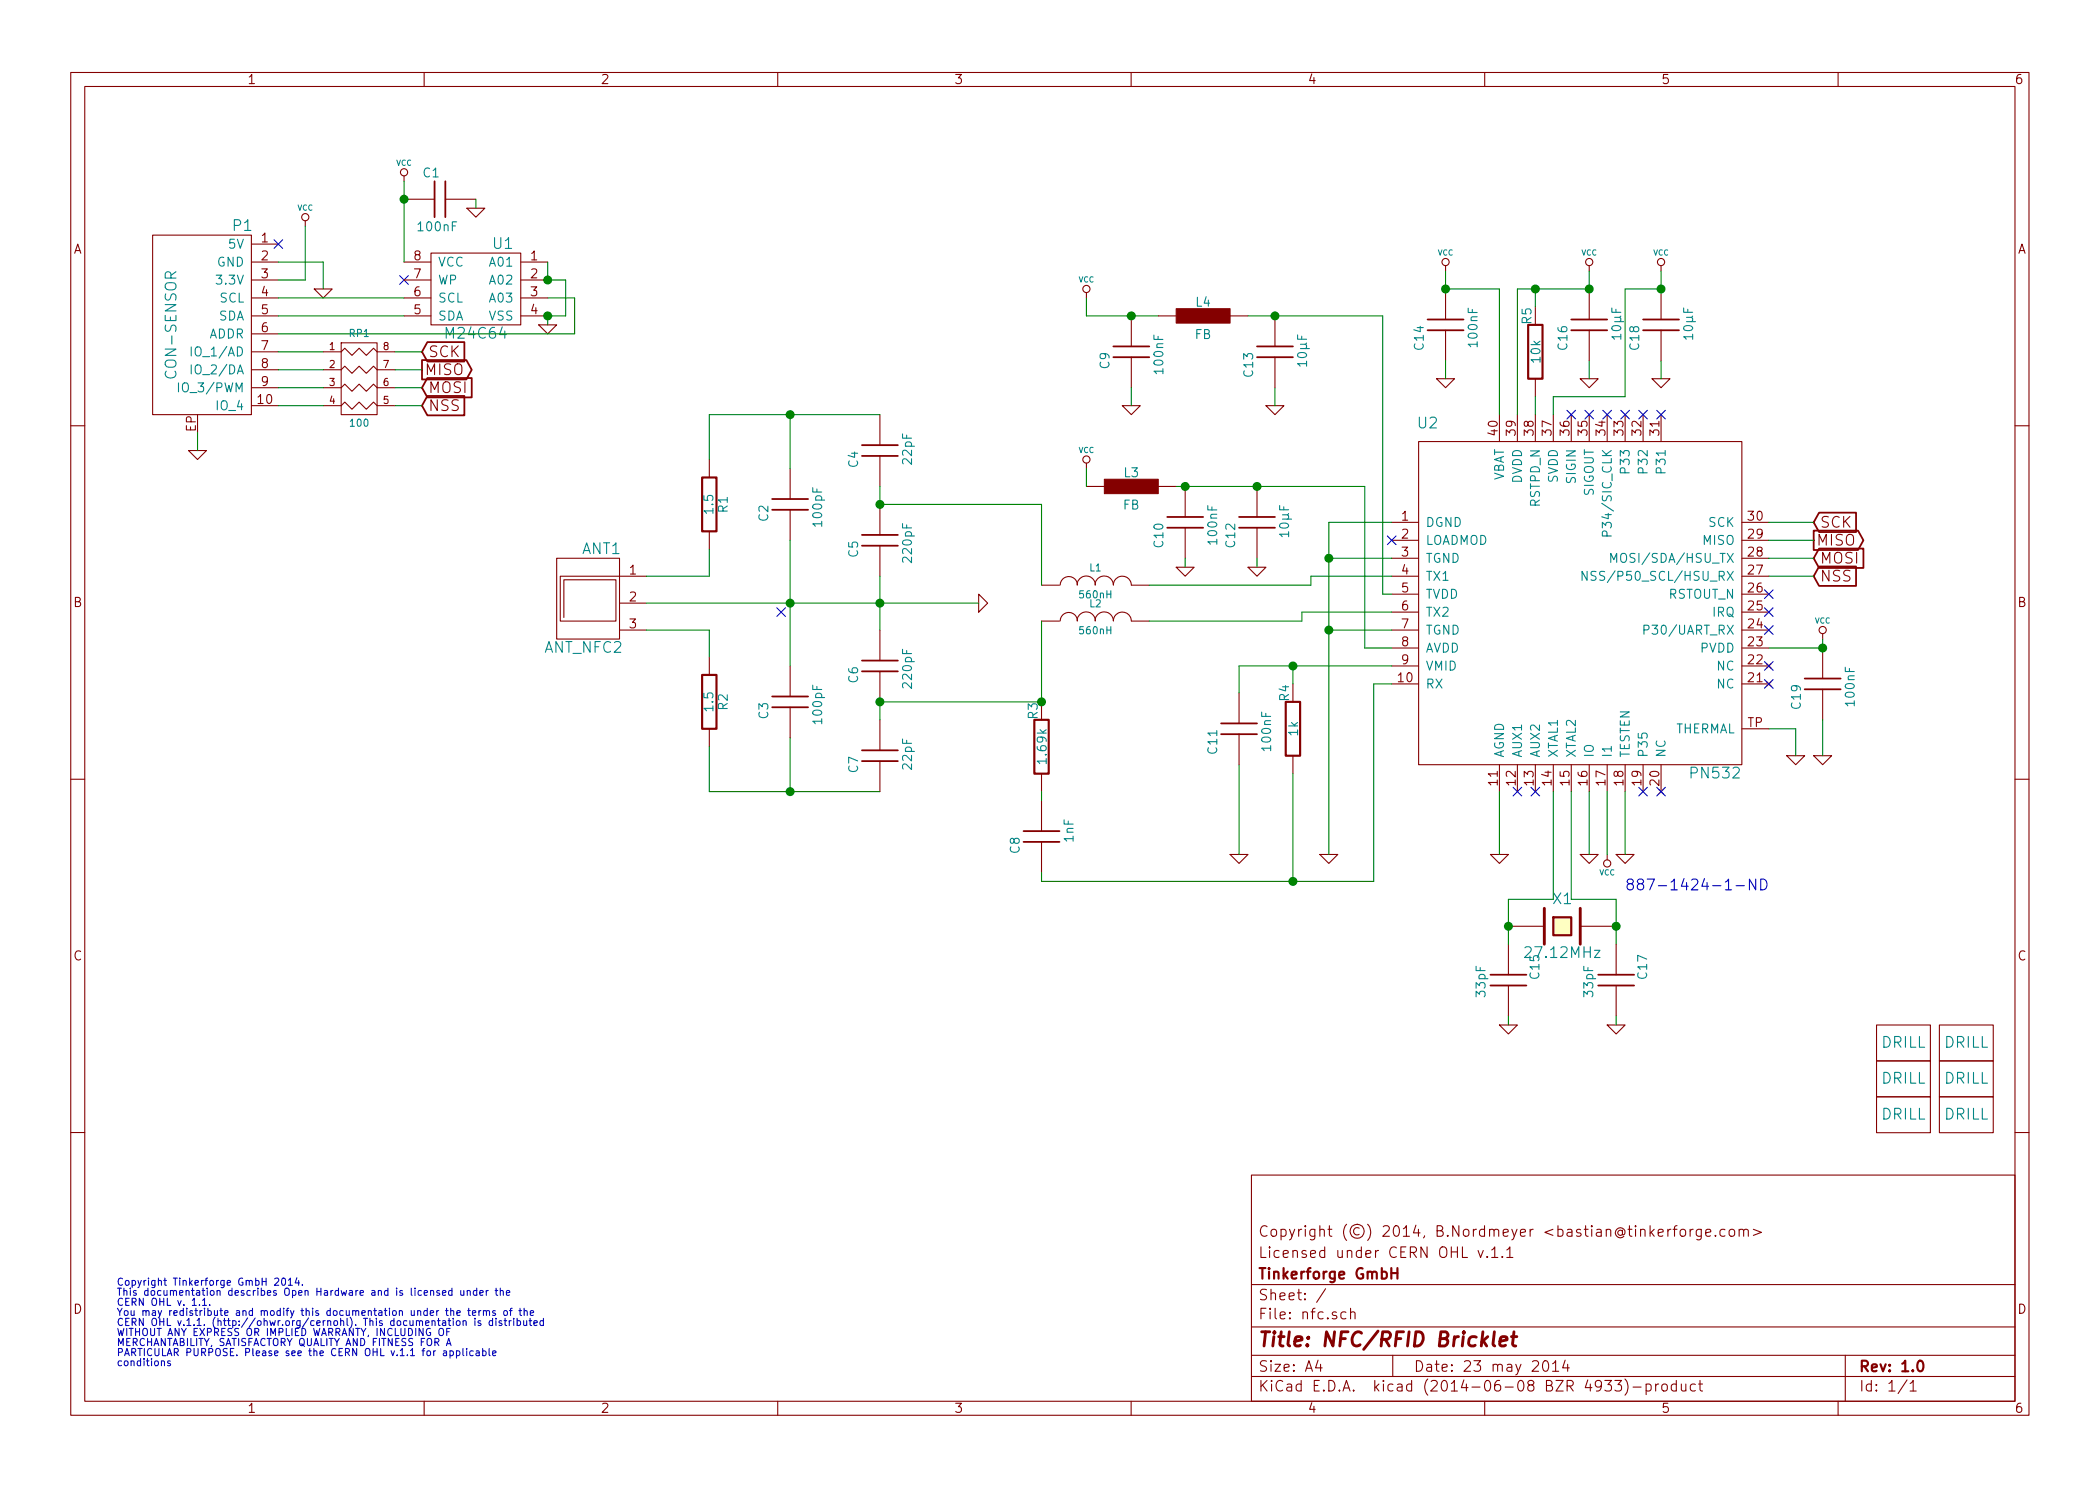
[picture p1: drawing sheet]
EESchema Schematic File Version 2
LIBS:tinkerforge
LIBS:power
LIBS:device
LIBS:transistors
LIBS:conn
LIBS:linear
LIBS:regul
LIBS:74xx
LIBS:cmos4000
LIBS:adc-dac
LIBS:memory
LIBS:xilinx
LIBS:special
LIBS:microcontrollers
LIBS:dsp
LIBS:microchip
LIBS:analog_switches
LIBS:motorola
LIBS:texas
LIBS:intel
LIBS:audio
LIBS:interface
LIBS:digital-audio
LIBS:philips
LIBS:display
LIBS:cypress
LIBS:siliconi
LIBS:opto
LIBS:atmel
LIBS:contrib
LIBS:valves
LIBS:nfc-cache
EELAYER 24 0
EELAYER END
$Descr A4 11693 8268
encoding utf-8
Sheet 1 1
Title "NFC/RFID Bricklet"
Date "23 may 2014"
Rev "1.0"
Comp "Tinkerforge GmbH"
Comment1 "Licensed under CERN OHL v.1.1"
Comment2 "Copyright (©) 2014, B.Nordmeyer <bastian@tinkerforge.com>"
Comment3 ""
Comment4 ""
$EndDescr
NoConn ~ 2250 1550
$Comp
L GND #PWR01
U 1 1
P 2650 1150
F 0 "#PWR01" H 2650 1150 30  0001 C CNN
F 1 "GND" H 2650 1080 30  0001 C CNN
F 2 "" H 2650 1150 60  0001 C CNN
F 3 "" H 2650 1150 60  0001 C CNN
	1    2650 1150
	1    0    0    -1  
$EndComp
$Comp
L VCC #PWR02
U 1 1
P 2250 1000
F 0 "#PWR02" H 2250 1100 30  0001 C CNN
F 1 "VCC" H 2250 1100 30  0000 C CNN
F 2 "" H 2250 1000 60  0001 C CNN
F 3 "" H 2250 1000 60  0001 C CNN
	1    2250 1000
	1    0    0    -1  
$EndComp
$Comp
L GND #PWR03
U 1 1
P 3050 1800
F 0 "#PWR03" H 3050 1800 30  0001 C CNN
F 1 "GND" H 3050 1730 30  0001 C CNN
F 2 "" H 3050 1800 60  0001 C CNN
F 3 "" H 3050 1800 60  0001 C CNN
	1    3050 1800
	1    0    0    -1  
$EndComp
Text Notes 650  7600 0    40   ~ 0
Copyright Tinkerforge GmbH 2014.\nThis documentation describes Open Hardware and is licensed under the\nCERN OHL v. 1.1.\nYou may redistribute and modify this documentation under the terms of the\nCERN OHL v.1.1. (http://ohwr.org/cernohl). This documentation is distributed\nWITHOUT ANY EXPRESS OR IMPLIED WARRANTY, INCLUDING OF\nMERCHANTABILITY, SATISFACTORY QUALITY AND FITNESS FOR A\nPARTICULAR PURPOSE. Please see the CERN OHL v.1.1 for applicable\nconditions\n
$Comp
L DRILL U3
U 1 1
P 10600 6000
F 0 "U3" H 10650 6050 60  0001 C CNN
F 1 "DRILL" H 10600 6000 60  0000 C CNN
F 2 "DRILL_NP" H 10600 6000 60  0001 C CNN
F 3 "" H 10600 6000 60  0001 C CNN
	1    10600 6000
	1    0    0    -1  
$EndComp
$Comp
L DRILL U4
U 1 1
P 10600 6200
F 0 "U4" H 10650 6250 60  0001 C CNN
F 1 "DRILL" H 10600 6200 60  0000 C CNN
F 2 "DRILL_NP" H 10600 6200 60  0001 C CNN
F 3 "" H 10600 6200 60  0001 C CNN
	1    10600 6200
	1    0    0    -1  
$EndComp
$Comp
L DRILL U6
U 1 1
P 10950 6200
F 0 "U6" H 11000 6250 60  0001 C CNN
F 1 "DRILL" H 10950 6200 60  0000 C CNN
F 2 "DRILL_NP" H 10950 6200 60  0001 C CNN
F 3 "" H 10950 6200 60  0001 C CNN
	1    10950 6200
	1    0    0    -1  
$EndComp
$Comp
L DRILL U5
U 1 1
P 10950 6000
F 0 "U5" H 11000 6050 60  0001 C CNN
F 1 "DRILL" H 10950 6000 60  0000 C CNN
F 2 "DRILL_NP" H 10950 6000 60  0001 C CNN
F 3 "" H 10950 6000 60  0001 C CNN
	1    10950 6000
	1    0    0    -1  
$EndComp
$Comp
L C C1
U 1 1
P 2450 1100
F 0 "C1" V 2600 1100 50  0000 L CNN
F 1 "100nF" V 2300 1000 50  0000 L CNN
F 2 "0603" H 2450 1100 60  0001 C CNN
F 3 "" H 2450 1100 60  0001 C CNN
	1    2450 1100
	0    -1   -1   0   
$EndComp
$Comp
L CAT24C U1
U 1 1
P 2650 1850
F 0 "U1" H 2500 2350 60  0000 C CNN
F 1 "M24C64" H 2650 1850 60  0000 C CNN
F 2 "SOIC8" H 2650 1850 60  0001 C CNN
F 3 "" H 2650 1850 60  0001 C CNN
	1    2650 1850
	-1   0    0    -1  
$EndComp
$Comp
L VCC #PWR04
U 1 1
P 1700 1250
F 0 "#PWR04" H 1700 1350 30  0001 C CNN
F 1 "VCC" H 1700 1350 30  0000 C CNN
F 2 "" H 1700 1250 60  0001 C CNN
F 3 "" H 1700 1250 60  0001 C CNN
	1    1700 1250
	1    0    0    -1  
$EndComp
$Comp
L GND #PWR05
U 1 1
P 1800 1600
F 0 "#PWR05" H 1800 1600 30  0001 C CNN
F 1 "GND" H 1800 1530 30  0001 C CNN
F 2 "" H 1800 1600 60  0001 C CNN
F 3 "" H 1800 1600 60  0001 C CNN
	1    1800 1600
	1    0    0    -1  
$EndComp
$Comp
L GND #PWR06
U 1 1
P 1100 2500
F 0 "#PWR06" H 1100 2500 30  0001 C CNN
F 1 "GND" H 1100 2430 30  0001 C CNN
F 2 "" H 1100 2500 60  0001 C CNN
F 3 "" H 1100 2500 60  0001 C CNN
	1    1100 2500
	1    0    0    -1  
$EndComp
$Comp
L CON-SENSOR P1
U 1 1
P 1100 1800
F 0 "P1" H 850 2350 60  0000 C CNN
F 1 "CON-SENSOR" V 1250 1800 60  0000 C CNN
F 2 "CON-SENSOR" H 1100 1800 60  0001 C CNN
F 3 "" H 1100 1800 60  0001 C CNN
	1    1100 1800
	-1   0    0    -1  
$EndComp
$Comp
L CRYSTAL X1
U 1 1
P 8700 5150
F 0 "X1" H 8700 5300 60  0000 C CNN
F 1 "27.12MHz" H 8700 5000 60  0000 C CNN
F 2 "HC49/US" H 8700 5150 60  0001 C CNN
F 3 "" H 8700 5150 60  0000 C CNN
	1    8700 5150
	1    0    0    -1  
$EndComp
$Comp
L C C15
U 1 1
P 8400 5450
F 0 "C15" V 8550 5450 50  0000 L CNN
F 1 "33pF" V 8250 5350 50  0000 L CNN
F 2 "0603" H 8400 5450 60  0001 C CNN
F 3 "" H 8400 5450 60  0001 C CNN
	1    8400 5450
	1    0    0    -1  
$EndComp
$Comp
L C C17
U 1 1
P 9000 5450
F 0 "C17" V 9150 5450 50  0000 L CNN
F 1 "33pF" V 8850 5350 50  0000 L CNN
F 2 "0603" H 9000 5450 60  0001 C CNN
F 3 "" H 9000 5450 60  0001 C CNN
	1    9000 5450
	1    0    0    -1  
$EndComp
$Comp
L GND #PWR07
U 1 1
P 8400 5700
F 0 "#PWR07" H 8400 5700 30  0001 C CNN
F 1 "GND" H 8400 5630 30  0001 C CNN
F 2 "" H 8400 5700 60  0001 C CNN
F 3 "" H 8400 5700 60  0001 C CNN
	1    8400 5700
	1    0    0    -1  
$EndComp
$Comp
L GND #PWR08
U 1 1
P 9000 5700
F 0 "#PWR08" H 9000 5700 30  0001 C CNN
F 1 "GND" H 9000 5630 30  0001 C CNN
F 2 "" H 9000 5700 60  0001 C CNN
F 3 "" H 9000 5700 60  0001 C CNN
	1    9000 5700
	1    0    0    -1  
$EndComp
$Comp
L ANT_NFC2 ANT1
U 1 1
P 3150 3250
F 0 "ANT1" H 2950 3450 60  0000 C CNN
F 1 "ANT_NFC2" H 3050 2900 60  0000 C CNN
F 2 "NFC_ANTENNA2" H 3150 3250 60  0001 C CNN
F 3 "" H 3150 3250 60  0000 C CNN
	1    3150 3250
	-1   0    0    -1  
$EndComp
$Comp
L PN532 U2
U 1 1
P 8800 3350
F 0 "U2" H 7950 4350 60  0000 C CNN
F 1 "PN532" H 9550 2400 60  0000 C CNN
F 2 "QFN40-6x6" H 8800 3350 60  0001 C CNN
F 3 "" H 8800 3350 60  0000 C CNN
	1    8800 3350
	1    0    0    -1  
$EndComp
$Comp
L GND #PWR09
U 1 1
P 7400 4750
F 0 "#PWR09" H 7400 4750 30  0001 C CNN
F 1 "GND" H 7400 4680 30  0001 C CNN
F 2 "" H 7400 4750 60  0001 C CNN
F 3 "" H 7400 4750 60  0001 C CNN
	1    7400 4750
	1    0    0    -1  
$EndComp
$Comp
L GND #PWR010
U 1 1
P 9050 4750
F 0 "#PWR010" H 9050 4750 30  0001 C CNN
F 1 "GND" H 9050 4680 30  0001 C CNN
F 2 "" H 9050 4750 60  0001 C CNN
F 3 "" H 9050 4750 60  0001 C CNN
	1    9050 4750
	1    0    0    -1  
$EndComp
NoConn ~ 9250 4400
NoConn ~ 9850 3800
NoConn ~ 9850 3700
$Comp
L GND #PWR011
U 1 1
P 8350 4750
F 0 "#PWR011" H 8350 4750 30  0001 C CNN
F 1 "GND" H 8350 4680 30  0001 C CNN
F 2 "" H 8350 4750 60  0001 C CNN
F 3 "" H 8350 4750 60  0001 C CNN
	1    8350 4750
	1    0    0    -1  
$EndComp
NoConn ~ 7750 3000
NoConn ~ 9250 2300
NoConn ~ 9150 2300
NoConn ~ 9050 2300
NoConn ~ 8950 2300
NoConn ~ 8850 2300
NoConn ~ 8750 2300
NoConn ~ 9150 4400
NoConn ~ 8450 4400
NoConn ~ 8550 4400
NoConn ~ 9850 3500
NoConn ~ 9850 3300
$Comp
L C C13
U 1 1
P 7100 1950
F 0 "C13" V 7250 1950 50  0000 L CNN
F 1 "10µF" V 6950 1850 50  0000 L CNN
F 2 "0805" H 7100 1950 60  0001 C CNN
F 3 "" H 7100 1950 60  0001 C CNN
	1    7100 1950
	-1   0    0    1   
$EndComp
$Comp
L INDUCT L4
U 1 1
P 6700 1750
F 0 "L4" V 6780 1750 50  0000 C CNN
F 1 "FB" V 6600 1750 50  0000 C CNN
F 2 "0603" H 6700 1750 60  0001 C CNN
F 3 "~" H 6700 1750 60  0000 C CNN
	1    6700 1750
	0    -1   -1   0   
$EndComp
$Comp
L C C9
U 1 1
P 6300 1950
F 0 "C9" V 6450 1950 50  0000 L CNN
F 1 "100nF" V 6150 1850 50  0000 L CNN
F 2 "0603" H 6300 1950 60  0001 C CNN
F 3 "" H 6300 1950 60  0001 C CNN
	1    6300 1950
	-1   0    0    1   
$EndComp
$Comp
L VCC #PWR012
U 1 1
P 6050 1650
F 0 "#PWR012" H 6050 1750 30  0001 C CNN
F 1 "VCC" H 6050 1750 30  0000 C CNN
F 2 "" H 6050 1650 60  0001 C CNN
F 3 "" H 6050 1650 60  0001 C CNN
	1    6050 1650
	1    0    0    -1  
$EndComp
NoConn ~ 1550 1350
$Comp
L GND #PWR013
U 1 1
P 6300 2250
F 0 "#PWR013" H 6300 2250 30  0001 C CNN
F 1 "GND" H 6300 2180 30  0001 C CNN
F 2 "" H 6300 2250 60  0001 C CNN
F 3 "" H 6300 2250 60  0001 C CNN
	1    6300 2250
	1    0    0    -1  
$EndComp
$Comp
L GND #PWR014
U 1 1
P 7100 2250
F 0 "#PWR014" H 7100 2250 30  0001 C CNN
F 1 "GND" H 7100 2180 30  0001 C CNN
F 2 "" H 7100 2250 60  0001 C CNN
F 3 "" H 7100 2250 60  0001 C CNN
	1    7100 2250
	1    0    0    -1  
$EndComp
$Comp
L INDUCT L3
U 1 1
P 6300 2700
F 0 "L3" V 6380 2700 50  0000 C CNN
F 1 "FB" V 6200 2700 50  0000 C CNN
F 2 "0603" H 6300 2700 60  0001 C CNN
F 3 "~" H 6300 2700 60  0000 C CNN
	1    6300 2700
	0    -1   -1   0   
$EndComp
$Comp
L C C10
U 1 1
P 6600 2900
F 0 "C10" V 6750 2900 50  0000 L CNN
F 1 "100nF" V 6450 2800 50  0000 L CNN
F 2 "0603" H 6600 2900 60  0001 C CNN
F 3 "" H 6600 2900 60  0001 C CNN
	1    6600 2900
	-1   0    0    1   
$EndComp
$Comp
L C C12
U 1 1
P 7000 2900
F 0 "C12" V 7150 2900 50  0000 L CNN
F 1 "10µF" V 6850 2800 50  0000 L CNN
F 2 "0805" H 7000 2900 60  0001 C CNN
F 3 "" H 7000 2900 60  0001 C CNN
	1    7000 2900
	-1   0    0    1   
$EndComp
$Comp
L GND #PWR015
U 1 1
P 7000 3150
F 0 "#PWR015" H 7000 3150 30  0001 C CNN
F 1 "GND" H 7000 3080 30  0001 C CNN
F 2 "" H 7000 3150 60  0001 C CNN
F 3 "" H 7000 3150 60  0001 C CNN
	1    7000 3150
	1    0    0    -1  
$EndComp
$Comp
L GND #PWR016
U 1 1
P 6600 3150
F 0 "#PWR016" H 6600 3150 30  0001 C CNN
F 1 "GND" H 6600 3080 30  0001 C CNN
F 2 "" H 6600 3150 60  0001 C CNN
F 3 "" H 6600 3150 60  0001 C CNN
	1    6600 3150
	1    0    0    -1  
$EndComp
$Comp
L INDUCTOR L1
U 1 1
P 6100 3250
F 0 "L1" V 6200 3250 40  0000 C CNN
F 1 "560nH" V 6050 3250 40  0000 C CNN
F 2 "0805" H 6100 3250 60  0001 C CNN
F 3 "" H 6100 3250 60  0000 C CNN
	1    6100 3250
	0    -1   -1   0   
$EndComp
$Comp
L INDUCTOR L2
U 1 1
P 6100 3450
F 0 "L2" V 6200 3450 40  0000 C CNN
F 1 "560nH" V 6050 3450 40  0000 C CNN
F 2 "0805" H 6100 3450 60  0001 C CNN
F 3 "" H 6100 3450 60  0000 C CNN
	1    6100 3450
	0    -1   -1   0   
$EndComp
$Comp
L C C11
U 1 1
P 6900 4050
F 0 "C11" V 7050 4050 50  0000 L CNN
F 1 "100nF" V 6750 3950 50  0000 L CNN
F 2 "0603" H 6900 4050 60  0001 C CNN
F 3 "" H 6900 4050 60  0001 C CNN
	1    6900 4050
	-1   0    0    1   
$EndComp
$Comp
L R R4
U 1 1
P 7200 4050
F 0 "R4" V 7250 3850 50  0000 C CNN
F 1 "1k" V 7200 4050 50  0000 C CNN
F 2 "0603" H 7200 4050 60  0001 C CNN
F 3 "" H 7200 4050 60  0000 C CNN
	1    7200 4050
	-1   0    0    1   
$EndComp
$Comp
L GND #PWR017
U 1 1
P 6900 4750
F 0 "#PWR017" H 6900 4750 30  0001 C CNN
F 1 "GND" H 6900 4680 30  0001 C CNN
F 2 "" H 6900 4750 60  0001 C CNN
F 3 "" H 6900 4750 60  0001 C CNN
	1    6900 4750
	1    0    0    -1  
$EndComp
$Comp
L C C14
U 1 1
P 8050 1800
F 0 "C14" V 8200 1800 50  0000 L CNN
F 1 "100nF" V 7900 1700 50  0000 L CNN
F 2 "0603" H 8050 1800 60  0001 C CNN
F 3 "" H 8050 1800 60  0001 C CNN
	1    8050 1800
	-1   0    0    1   
$EndComp
$Comp
L GND #PWR018
U 1 1
P 8050 2100
F 0 "#PWR018" H 8050 2100 30  0001 C CNN
F 1 "GND" H 8050 2030 30  0001 C CNN
F 2 "" H 8050 2100 60  0001 C CNN
F 3 "" H 8050 2100 60  0001 C CNN
	1    8050 2100
	1    0    0    -1  
$EndComp
$Comp
L VCC #PWR019
U 1 1
P 8050 1500
F 0 "#PWR019" H 8050 1600 30  0001 C CNN
F 1 "VCC" H 8050 1600 30  0000 C CNN
F 2 "" H 8050 1500 60  0001 C CNN
F 3 "" H 8050 1500 60  0001 C CNN
	1    8050 1500
	1    0    0    -1  
$EndComp
$Comp
L VCC #PWR020
U 1 1
P 6050 2600
F 0 "#PWR020" H 6050 2700 30  0001 C CNN
F 1 "VCC" H 6050 2700 30  0000 C CNN
F 2 "" H 6050 2600 60  0001 C CNN
F 3 "" H 6050 2600 60  0001 C CNN
	1    6050 2600
	1    0    0    -1  
$EndComp
$Comp
L C C16
U 1 1
P 8850 1800
F 0 "C16" V 9000 1800 50  0000 L CNN
F 1 "10µF" V 8700 1700 50  0000 L CNN
F 2 "0805" H 8850 1800 60  0001 C CNN
F 3 "" H 8850 1800 60  0001 C CNN
	1    8850 1800
	-1   0    0    1   
$EndComp
$Comp
L VCC #PWR021
U 1 1
P 8850 1500
F 0 "#PWR021" H 8850 1600 30  0001 C CNN
F 1 "VCC" H 8850 1600 30  0000 C CNN
F 2 "" H 8850 1500 60  0001 C CNN
F 3 "" H 8850 1500 60  0001 C CNN
	1    8850 1500
	1    0    0    -1  
$EndComp
$Comp
L C C18
U 1 1
P 9250 1800
F 0 "C18" V 9400 1800 50  0000 L CNN
F 1 "10µF" V 9100 1700 50  0000 L CNN
F 2 "0805" H 9250 1800 60  0001 C CNN
F 3 "" H 9250 1800 60  0001 C CNN
	1    9250 1800
	-1   0    0    1   
$EndComp
$Comp
L GND #PWR022
U 1 1
P 8850 2100
F 0 "#PWR022" H 8850 2100 30  0001 C CNN
F 1 "GND" H 8850 2030 30  0001 C CNN
F 2 "" H 8850 2100 60  0001 C CNN
F 3 "" H 8850 2100 60  0001 C CNN
	1    8850 2100
	1    0    0    -1  
$EndComp
$Comp
L GND #PWR023
U 1 1
P 9250 2100
F 0 "#PWR023" H 9250 2100 30  0001 C CNN
F 1 "GND" H 9250 2030 30  0001 C CNN
F 2 "" H 9250 2100 60  0001 C CNN
F 3 "" H 9250 2100 60  0001 C CNN
	1    9250 2100
	1    0    0    -1  
$EndComp
$Comp
L VCC #PWR024
U 1 1
P 9250 1500
F 0 "#PWR024" H 9250 1600 30  0001 C CNN
F 1 "VCC" H 9250 1600 30  0000 C CNN
F 2 "" H 9250 1500 60  0001 C CNN
F 3 "" H 9250 1500 60  0001 C CNN
	1    9250 1500
	1    0    0    -1  
$EndComp
$Comp
L C C6
U 1 1
P 4900 3700
F 0 "C6" V 5050 3700 50  0000 L CNN
F 1 "220pF" V 4750 3600 50  0000 L CNN
F 2 "0603" H 4900 3700 60  0001 C CNN
F 3 "" H 4900 3700 60  0001 C CNN
	1    4900 3700
	-1   0    0    1   
$EndComp
$Comp
L C C5
U 1 1
P 4900 3000
F 0 "C5" V 5050 3000 50  0000 L CNN
F 1 "220pF" V 4750 2900 50  0000 L CNN
F 2 "0603" H 4900 3000 60  0001 C CNN
F 3 "" H 4900 3000 60  0001 C CNN
	1    4900 3000
	-1   0    0    1   
$EndComp
$Comp
L GND #PWR025
U 1 1
P 5450 3350
F 0 "#PWR025" H 5450 3350 30  0001 C CNN
F 1 "GND" H 5450 3280 30  0001 C CNN
F 2 "" H 5450 3350 60  0001 C CNN
F 3 "" H 5450 3350 60  0001 C CNN
	1    5450 3350
	0    -1   -1   0   
$EndComp
$Comp
L C C7
U 1 1
P 4900 4200
F 0 "C7" V 5050 4200 50  0000 L CNN
F 1 "22pF" V 4750 4100 50  0000 L CNN
F 2 "0603" H 4900 4200 60  0001 C CNN
F 3 "" H 4900 4200 60  0001 C CNN
	1    4900 4200
	-1   0    0    1   
$EndComp
$Comp
L C C4
U 1 1
P 4900 2500
F 0 "C4" V 5050 2500 50  0000 L CNN
F 1 "22pF" V 4750 2400 50  0000 L CNN
F 2 "0603" H 4900 2500 60  0001 C CNN
F 3 "" H 4900 2500 60  0001 C CNN
	1    4900 2500
	-1   0    0    1   
$EndComp
$Comp
L C C2
U 1 1
P 4400 2800
F 0 "C2" V 4550 2800 50  0000 L CNN
F 1 "100pF" V 4250 2700 50  0000 L CNN
F 2 "0603" H 4400 2800 60  0001 C CNN
F 3 "" H 4400 2800 60  0001 C CNN
	1    4400 2800
	-1   0    0    1   
$EndComp
$Comp
L C C3
U 1 1
P 4400 3900
F 0 "C3" V 4550 3900 50  0000 L CNN
F 1 "100pF" V 4250 3800 50  0000 L CNN
F 2 "0603" H 4400 3900 60  0001 C CNN
F 3 "" H 4400 3900 60  0001 C CNN
	1    4400 3900
	-1   0    0    1   
$EndComp
$Comp
L R R1
U 1 1
P 3950 2800
F 0 "R1" V 4030 2800 50  0000 C CNN
F 1 "1.5" V 3950 2800 50  0000 C CNN
F 2 "0805" H 3950 2800 60  0001 C CNN
F 3 "" H 3950 2800 60  0000 C CNN
	1    3950 2800
	1    0    0    -1  
$EndComp
$Comp
L R R2
U 1 1
P 3950 3900
F 0 "R2" V 4030 3900 50  0000 C CNN
F 1 "1.5" V 3950 3900 50  0000 C CNN
F 2 "0805" H 3950 3900 60  0001 C CNN
F 3 "" H 3950 3900 60  0000 C CNN
	1    3950 3900
	1    0    0    -1  
$EndComp
$Comp
L R R3
U 1 1
P 5800 4150
F 0 "R3" V 5850 3950 50  0000 C CNN
F 1 "1.69k" V 5800 4150 50  0000 C CNN
F 2 "0603" H 5800 4150 60  0001 C CNN
F 3 "" H 5800 4150 60  0000 C CNN
	1    5800 4150
	-1   0    0    1   
$EndComp
$Comp
L C C8
U 1 1
P 5800 4650
F 0 "C8" V 5950 4650 50  0000 L CNN
F 1 "1nF" V 5650 4550 50  0000 L CNN
F 2 "0603" H 5800 4650 60  0001 C CNN
F 3 "" H 5800 4650 60  0001 C CNN
	1    5800 4650
	-1   0    0    1   
$EndComp
$Comp
L GND #PWR026
U 1 1
P 8850 4750
F 0 "#PWR026" H 8850 4750 30  0001 C CNN
F 1 "GND" H 8850 4680 30  0001 C CNN
F 2 "" H 8850 4750 60  0001 C CNN
F 3 "" H 8850 4750 60  0001 C CNN
	1    8850 4750
	1    0    0    -1  
$EndComp
$Comp
L VCC #PWR027
U 1 1
P 8950 4750
F 0 "#PWR027" H 8950 4850 30  0001 C CNN
F 1 "VCC" H 8950 4850 30  0000 C CNN
F 2 "" H 8950 4750 60  0001 C CNN
F 3 "" H 8950 4750 60  0001 C CNN
	1    8950 4750
	-1   0    0    1   
$EndComp
$Comp
L GND #PWR028
U 1 1
P 10000 4200
F 0 "#PWR028" H 10000 4200 30  0001 C CNN
F 1 "GND" H 10000 4130 30  0001 C CNN
F 2 "" H 10000 4200 60  0001 C CNN
F 3 "" H 10000 4200 60  0001 C CNN
	1    10000 4200
	1    0    0    -1  
$EndComp
$Comp
L C C19
U 1 1
P 10150 3800
F 0 "C19" V 10300 3800 50  0000 L CNN
F 1 "100nF" V 10000 3700 50  0000 L CNN
F 2 "0603" H 10150 3800 60  0001 C CNN
F 3 "" H 10150 3800 60  0001 C CNN
	1    10150 3800
	-1   0    0    1   
$EndComp
$Comp
L VCC #PWR029
U 1 1
P 10150 3550
F 0 "#PWR029" H 10150 3650 30  0001 C CNN
F 1 "VCC" H 10150 3650 30  0000 C CNN
F 2 "" H 10150 3550 60  0001 C CNN
F 3 "" H 10150 3550 60  0001 C CNN
	1    10150 3550
	1    0    0    -1  
$EndComp
$Comp
L GND #PWR030
U 1 1
P 10150 4200
F 0 "#PWR030" H 10150 4200 30  0001 C CNN
F 1 "GND" H 10150 4130 30  0001 C CNN
F 2 "" H 10150 4200 60  0001 C CNN
F 3 "" H 10150 4200 60  0001 C CNN
	1    10150 4200
	1    0    0    -1  
$EndComp
Text GLabel 10100 2900 2    60   Input ~ 0
SCK
Text GLabel 10100 3000 2    60   Output ~ 0
MISO
Text GLabel 10100 3100 2    60   Input ~ 0
MOSI
Text GLabel 10100 3200 2    60   Input ~ 0
NSS
Text GLabel 2350 1950 2    60   Input ~ 0
SCK
Text GLabel 2350 2050 2    60   Output ~ 0
MISO
Text GLabel 2350 2150 2    60   Input ~ 0
MOSI
Text GLabel 2350 2250 2    60   Input ~ 0
NSS
$Comp
L R R5
U 1 1
P 8550 1950
F 0 "R5" V 8600 1750 50  0000 C CNN
F 1 "10k" V 8550 1950 50  0000 C CNN
F 2 "0603" H 8550 1950 60  0001 C CNN
F 3 "" H 8550 1950 60  0000 C CNN
	1    8550 1950
	-1   0    0    1   
$EndComp
Wire Wire Line
	2650 1100 2650 1150
Wire Wire Line
	3150 1750 3050 1750
Wire Wire Line
	3150 1750 3150 1550
Wire Wire Line
	3150 1550 3050 1550
Wire Wire Line
	2250 1750 1550 1750
Wire Wire Line
	1700 1250 1700 1550
Wire Wire Line
	1700 1550 1550 1550
Wire Wire Line
	1100 2500 1100 2400
Wire Wire Line
	1550 1450 1800 1450
Wire Wire Line
	1800 1450 1800 1600
Wire Wire Line
	2250 1650 1550 1650
Wire Wire Line
	3050 1750 3050 1800
Wire Wire Line
	3050 1550 3050 1450
Connection ~ 3050 1550
Connection ~ 3050 1750
Wire Wire Line
	2250 1000 2250 1450
Connection ~ 2250 1100
Wire Wire Line
	1550 1850 3200 1850
Wire Wire Line
	3200 1850 3200 1650
Wire Wire Line
	3200 1650 3050 1650
Wire Wire Line
	8400 5000 8400 5250
Wire Wire Line
	9000 5000 9000 5250
Connection ~ 8400 5150
Connection ~ 9000 5150
Wire Wire Line
	7400 2900 7400 4750
Wire Wire Line
	7400 3500 7750 3500
Wire Wire Line
	7400 3100 7750 3100
Connection ~ 7400 3500
Wire Wire Line
	7750 2900 7400 2900
Connection ~ 7400 3100
Wire Wire Line
	9050 4750 9050 4400
Wire Wire Line
	8350 4750 8350 4400
Wire Wire Line
	6300 2250 6300 2150
Wire Wire Line
	7100 2250 7100 2150
Wire Wire Line
	6050 1750 6450 1750
Wire Wire Line
	6950 1750 7700 1750
Connection ~ 6300 1750
Wire Wire Line
	7750 3300 7700 3300
Wire Wire Line
	7700 3300 7700 1750
Connection ~ 7100 1750
Wire Wire Line
	7750 3600 7600 3600
Wire Wire Line
	7600 3600 7600 2700
Wire Wire Line
	7600 2700 6550 2700
Connection ~ 7000 2700
Connection ~ 6600 2700
Wire Wire Line
	7000 3150 7000 3100
Wire Wire Line
	6600 3150 6600 3100
Wire Wire Line
	7750 3200 7300 3200
Wire Wire Line
	7300 3200 7300 3250
Wire Wire Line
	7300 3250 6400 3250
Wire Wire Line
	7750 3400 7250 3400
Wire Wire Line
	7250 3400 7250 3450
Wire Wire Line
	7250 3450 6400 3450
Wire Wire Line
	6900 4750 6900 4250
Wire Wire Line
	6900 3850 6900 3700
Wire Wire Line
	6900 3700 7750 3700
Wire Wire Line
	7750 3800 7650 3800
Wire Wire Line
	7650 3800 7650 4900
Wire Wire Line
	7650 4900 5800 4900
Wire Wire Line
	7200 4300 7200 4900
Connection ~ 7200 4900
Wire Wire Line
	7200 3800 7200 3700
Connection ~ 7200 3700
Wire Wire Line
	8350 1600 8350 2300
Wire Wire Line
	8350 1600 8050 1600
Wire Wire Line
	8050 2000 8050 2100
Wire Wire Line
	8050 1600 8050 1500
Wire Wire Line
	6050 1750 6050 1650
Wire Wire Line
	6050 2700 6050 2600
Connection ~ 8050 1600
Wire Wire Line
	8850 1500 8850 1600
Wire Wire Line
	8450 2300 8450 1600
Wire Wire Line
	8450 1600 8850 1600
Wire Wire Line
	8850 2100 8850 2000
Wire Wire Line
	8650 2300 8650 2200
Wire Wire Line
	8650 2200 9050 2200
Wire Wire Line
	9050 2200 9050 1600
Wire Wire Line
	9050 1600 9250 1600
Wire Wire Line
	9250 2100 9250 2000
Wire Wire Line
	9250 1600 9250 1500
Connection ~ 9250 1600
Connection ~ 8850 1600
Wire Wire Line
	3600 3350 5450 3350
Wire Wire Line
	4900 3200 4900 3500
Connection ~ 4900 3350
Wire Wire Line
	4900 3900 5800 3900
Wire Wire Line
	5800 3900 5800 3450
Wire Wire Line
	4900 2800 5800 2800
Wire Wire Line
	5800 2800 5800 3250
Wire Wire Line
	4400 3000 4400 3700
Connection ~ 4400 3350
Wire Wire Line
	4900 2800 4900 2700
Wire Wire Line
	4900 2300 3950 2300
Wire Wire Line
	3950 2300 3950 2550
Wire Wire Line
	4400 2600 4400 2300
Connection ~ 4400 2300
Wire Wire Line
	4900 4400 3950 4400
Wire Wire Line
	3950 4400 3950 4150
Wire Wire Line
	4400 4100 4400 4400
Connection ~ 4400 4400
Wire Wire Line
	4900 4000 4900 3900
Wire Wire Line
	5800 4900 5800 4850
Wire Wire Line
	5800 4450 5800 4400
Connection ~ 5800 3900
Connection ~ 4900 3900
Connection ~ 4900 2800
Wire Wire Line
	9000 5700 9000 5650
Wire Wire Line
	8400 5700 8400 5650
Wire Wire Line
	8750 4400 8750 5000
Wire Wire Line
	8650 4400 8650 5000
Wire Wire Line
	8650 5000 8400 5000
Wire Wire Line
	8750 5000 9000 5000
Wire Wire Line
	8850 4750 8850 4400
Wire Wire Line
	8950 4750 8950 4400
Wire Wire Line
	9850 4050 10000 4050
Wire Wire Line
	10000 4050 10000 4200
Wire Wire Line
	9850 3600 10150 3600
Wire Wire Line
	10150 3600 10150 3550
Wire Wire Line
	10150 4200 10150 4000
Connection ~ 10150 3600
Wire Wire Line
	8550 1700 8550 1600
Connection ~ 8550 1600
Wire Wire Line
	8550 2200 8550 2300
Wire Wire Line
	9850 2900 10100 2900
Wire Wire Line
	10100 3000 9850 3000
Wire Wire Line
	9850 3100 10100 3100
Wire Wire Line
	10100 3200 9850 3200
Wire Wire Line
	3600 3200 3950 3200
Wire Wire Line
	3950 3200 3950 3050
Wire Wire Line
	3600 3500 3950 3500
Wire Wire Line
	3950 3500 3950 3650
$Comp
L R_PACK4 RP1
U 1 1
P 2000 2300
F 0 "RP1" H 2000 2750 40  0000 C CNN
F 1 "100" H 2000 2250 40  0000 C CNN
F 2 "0603X4" H 2000 2300 60  0001 C CNN
F 3 "" H 2000 2300 60  0000 C CNN
	1    2000 2300
	1    0    0    -1  
$EndComp
Wire Wire Line
	1550 1950 1800 1950
Wire Wire Line
	1800 2050 1550 2050
Wire Wire Line
	1550 2150 1800 2150
Wire Wire Line
	1800 2250 1550 2250
Wire Wire Line
	2200 1950 2350 1950
Wire Wire Line
	2350 2050 2200 2050
Wire Wire Line
	2200 2150 2350 2150
Wire Wire Line
	2350 2250 2200 2250
$Comp
L DRILL U7
U 1 1
P 10600 5800
F 0 "U7" H 10650 5850 60  0001 C CNN
F 1 "DRILL" H 10600 5800 60  0000 C CNN
F 2 "DRILL_NP" H 10600 5800 60  0001 C CNN
F 3 "" H 10600 5800 60  0001 C CNN
	1    10600 5800
	1    0    0    -1  
$EndComp
$Comp
L DRILL U8
U 1 1
P 10950 5800
F 0 "U8" H 11000 5850 60  0001 C CNN
F 1 "DRILL" H 10950 5800 60  0000 C CNN
F 2 "DRILL_NP" H 10950 5800 60  0001 C CNN
F 3 "" H 10950 5800 60  0001 C CNN
	1    10950 5800
	1    0    0    -1  
$EndComp
NoConn ~ 9850 3400
NoConn ~ 4350 3400
Text Notes 9050 4950 0    60   ~ 0
887-1424-1-ND
$EndSCHEMATC
